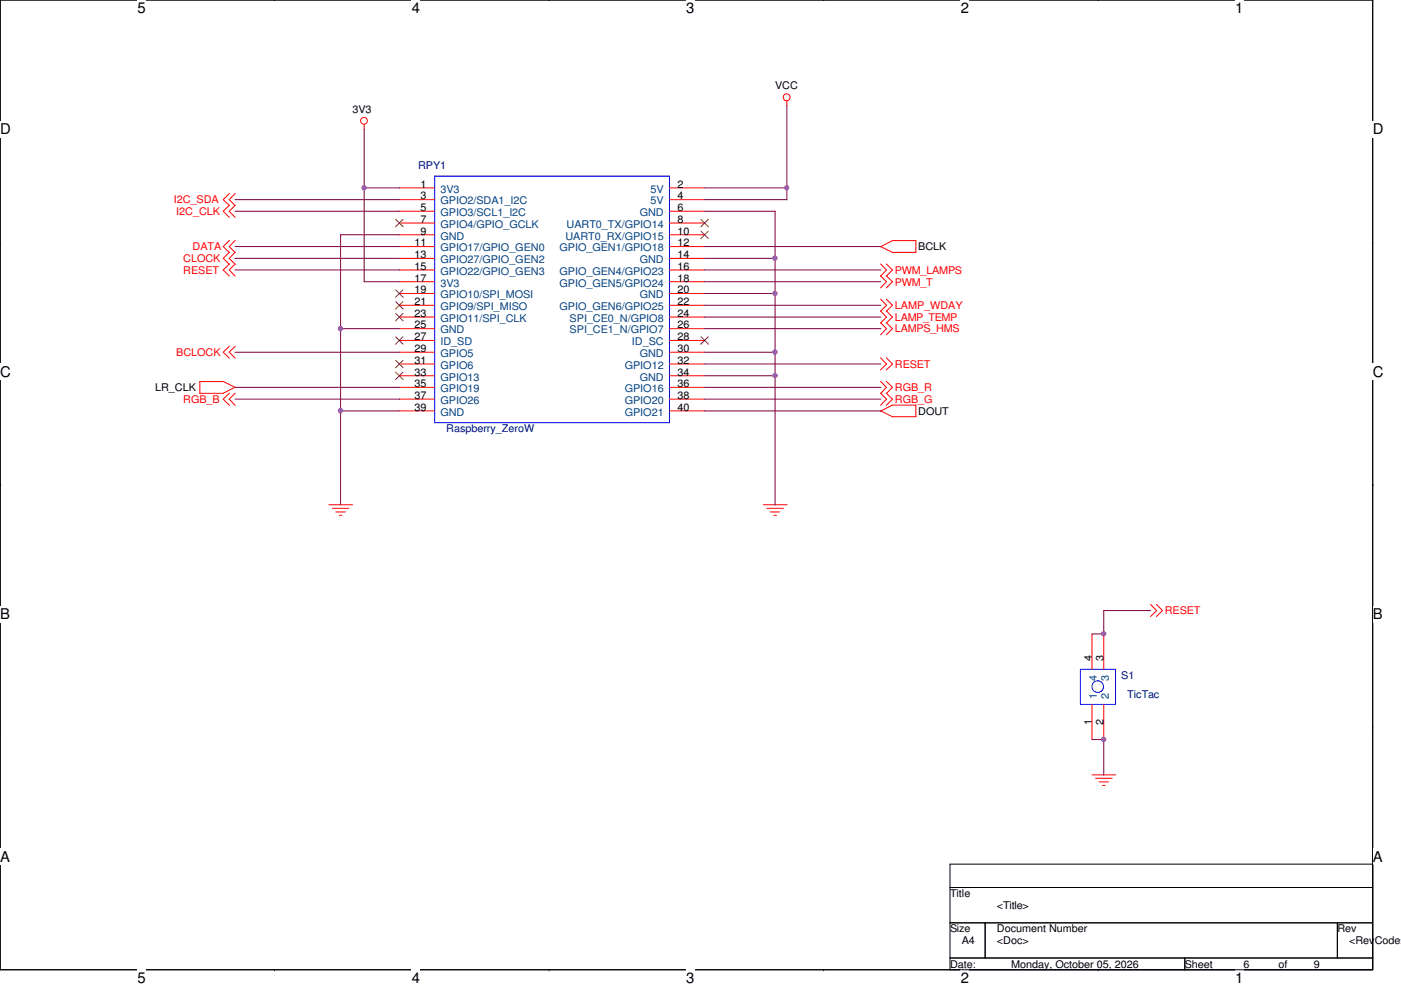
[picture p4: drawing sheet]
<svg xmlns="http://www.w3.org/2000/svg" width="297mm" height="210mm" viewBox="0 0 297 210" stroke-linecap="round" stroke-linejoin="round" font-family="sans-serif">
<path d="M0 0h291v205.6h-291z" fill="none" stroke="#000" stroke-width=".21"/>
<g fill="#fff">
<path d="M29.1 0h1.8v3.5h-1.8z"/>
<path d="M29.1 205.6h1.8v3.5h-1.8z"/>
</g>
<path d="M58.2 0h.1M58.2 205.6h.1" fill="none" stroke="#000" stroke-width=".21"/>
<g fill="#fff">
<path d="M87.3 0h1.7v3.5h-1.7z"/>
<path d="M87.3 205.6h1.7v3.5h-1.7z"/>
</g>
<path d="M116.4 0h.1M116.4 205.6h.1" fill="none" stroke="#000" stroke-width=".21"/>
<g fill="#fff">
<path d="M145.5 0h1.7v3.5h-1.7z"/>
<path d="M145.5 205.6h1.7v3.5h-1.7z"/>
</g>
<path d="M174.6 0h.1M174.6 205.6h.1" fill="none" stroke="#000" stroke-width=".21"/>
<g fill="#fff">
<path d="M203.7 0h1.7v3.5h-1.7z"/>
<path d="M203.7 205.6h1.7v3.5h-1.7z"/>
</g>
<path d="M232.8 0h.1M232.8 205.6h.1" fill="none" stroke="#000" stroke-width=".21"/>
<g fill="#fff">
<path d="M261.9 0h1.7v3.5h-1.7z"/>
<path d="M261.9 205.6h1.7v3.5h-1.7z"/>
<path d="M0 25.7h2.3v3.5h-2.3z"/>
<path d="M291 25.7h2.3v3.5h-2.3z"/>
<path d="M0 77.1h2.3v3.5h-2.3z"/>
<path d="M291 77.1h2.3v3.5h-2.3z"/>
</g>
<path d="M0 51.4h.1M291 51.4h.1" fill="none" stroke="#000" stroke-width=".21"/>
<g fill="#fff">
<path d="M0 128.5h2.1v3.5h-2.1z"/>
<path d="M291 128.5h2.1v3.5h-2.1z"/>
</g>
<path d="M0 102.8h.1M291 102.8h.1" fill="none" stroke="#000" stroke-width=".21"/>
<g fill="#fff">
<path d="M0 179.9h2.1v3.4h-2.1z"/>
<path d="M291 179.9h2.1v3.4h-2.1z"/>
</g>
<path d="M0 154.2h.1M291 154.2h.1M201.4 183.2h89.6v22.4h-89.6zM201.4 188.2h89.6M201.4 195.7h89.6M208.9 195.7v7.4M283.5 195.7v7.4M201.4 203.1h89.6M251.2 203.1v2.5" fill="none" stroke="#000" stroke-width=".21"/>
<g fill="none" stroke="#f00" stroke-width=".21">
<path d="M77.2 26.4v1M84.7 39.8h7.5M141.9 39.8h7.5M166.8 21.4v1M48.6 41l-1.3 1.3 1.3 1.3M48.6 43.5l-1.3 1.3 1.3 1.3M48.6 51l-1.3 1.3 1.3 1.3M48.6 53.5l-1.3 1.3 1.3 1.2M48.6 56l-1.3 1.2 1.3 1.3M49.9 41l-1.3 1.3 1.3 1.3M49.9 43.5l-1.3 1.3 1.3 1.3M49.9 51l-1.3 1.3 1.3 1.3"/>
<path d="M49.9 53.5l-1.3 1.3 1.3 1.2M49.9 56l-1.3 1.2 1.3 1.3M84.7 42.3h7.5M84.7 44.8h7.5M84.7 47.3h7.5M84.7 49.8h7.5M84.7 52.3h7.5M84.7 54.8h7.5M84.7 57.2h7.5M84.7 59.7h7.5M141.9 42.3h7.5M141.9 44.8h7.5"/>
<path d="M141.9 47.3h7.5M141.9 49.8h7.5M141.9 52.3h7.5M141.9 54.8h7.5M141.9 57.2h7.5M141.9 59.7h7.5M186.7 56l1.3 1.2-1.3 1.3M186.7 58.5l1.3 1.2-1.3 1.3M186.7 52.3l2.6 1.3M187.9 56l1.3 1.2-1.3 1.3M187.9 58.5l1.3 1.2-1.3 1.3M189.2 51h5v2.5"/>
<path d="M189.2 51l-2.5 1.3M189.2 53.5h5M48.6 73.4l-1.3 1.3 1.3 1.2M49.9 73.4l-1.3 1.3 1.3 1.2M84.7 62.2h7.5M84.7 64.7h7.5M84.7 67.2h7.5M84.7 69.7h7.5M84.7 72.2h7.5M84.7 74.7h7.5M84.7 77.2h7.5M84.7 79.7h7.5"/>
<path d="M141.9 62.2h7.5M141.9 64.7h7.5M141.9 67.2h7.5M141.9 69.7h7.5M141.9 72.2h7.5M141.9 74.7h7.5M141.9 77.2h7.5M141.9 79.7h7.5M186.7 75.9l1.3 1.3-1.3 1.2M186.7 68.4l1.3 1.3-1.3 1.3M186.7 65.9l1.3 1.3-1.3 1.3M186.7 63.4l1.3 1.3-1.3 1.3"/>
<path d="M187.9 75.9l1.3 1.3-1.3 1.2M187.9 68.4l1.3 1.3-1.3 1.3M187.9 65.9l1.3 1.3-1.3 1.3M187.9 63.4l1.3 1.3-1.3 1.3M42.4 83.4h5M47.3 80.9l2.5 1.2M47.3 80.9h-5l.1 2.5M48.6 83.4l-1.3 1.2 1.3 1.3M49.9 83.4l-1.3 1.2 1.3 1.3M49.9 82.1l-2.6 1.3M84.7 82.1h7.5M84.7 84.6h7.5"/>
<path d="M84.7 87.1h7.5M141.9 82.1h7.5M141.9 84.6h7.5M141.9 87.1h7.5M186.7 80.9l1.3 1.2-1.3 1.3M186.7 83.4l1.3 1.2-1.3 1.3M186.7 87.1l2.6 1.3M187.9 80.9l1.3 1.2-1.3 1.3M187.9 83.4l1.3 1.2-1.3 1.3M189.2 85.9h5M189.2 85.9l-2.5 1.3M189.2 88.3h5"/>
<path d="M194.2 85.9v2.4M69.7 107h5.1M70.5 107.8h3.5M71.2 108.5h2M72 109.3h.5M161.8 107h5.1M162.6 107.8h3.5M163.3 108.5h2M164.1 109.3h.5M231.5 134.4v7.5M234 134.4v7.5M243.9 128.1l1.3 1.4-1.3 1.2"/>
<path d="M245.2 128.1l1.3 1.4-1.3 1.2M231.5 149.4v7.4M234 149.4v7.4M231.5 164.3h5.1M232.3 165h3.5M233 165.8h2M233.8 166.5h.5"/>
<circle cx="77.2" cy="25.6" r=".72"/>
<circle cx="166.8" cy="20.6" r=".73"/>
</g>
<g fill="none" stroke="#00f" stroke-width=".21">
<path d="M92.2 37.3h49.7v52.3h-49.7zM229.1 141.9h7.4v7.5h-7.4z"/>
<circle cx="232.7" cy="145.6" r="1.23"/>
</g>
<g fill="none" stroke="#804000" stroke-width=".21">
<path d="M83.9 46.5l1.6 1.6M85.4 46.5l-1.5 1.6M148.6 46.5l1.6 1.6M148.6 49l1.6 1.6M150.2 46.5l-1.6 1.6M150.2 49l-1.6 1.6M83.9 61.5l1.6 1.5M83.9 64l1.6 1.5M83.9 66.5l1.6 1.5M83.9 71.4l1.6 1.6M83.9 76.4l1.6 1.6M83.9 78.9l1.6 1.6"/>
<path d="M85.4 61.5l-1.5 1.5M85.4 64l-1.5 1.5M85.4 66.5l-1.5 1.5M85.4 71.4l-1.5 1.6M85.4 76.4l-1.5 1.6M85.4 78.9l-1.5 1.6M148.6 71.4l1.6 1.6M150.2 71.4l-1.6 1.6"/>
</g>
<g fill="none" stroke="#800040" stroke-width=".21">
<path d="M77.2 39.8h7.5M77.2 27.4v32.3M149.4 39.8h17.5M166.8 22.4v20l-17.5-.1M49.8 54.8h34.9M49.8 42.3h34.9M49.8 44.8h34.9M49.8 52.3h34.9M49.8 57.2h34.9M72.2 49.7v57.3M72.2 49.8h12.5M77.2 59.7h7.5"/>
<path d="M149.3 59.7h37.4M149.4 54.8h15M149.4 44.8h15M149.4 52.3h37.4M149.4 57.2h37.4M164.3 44.8v62.3M49.8 74.7h34.9M72.2 69.7h12.5M149.4 69.7h37.4M149.4 79.7h15M149.4 74.7h15M149.4 62.2h15"/>
<path d="M149.4 64.7h37.4M149.4 67.2h37.4M149.4 77.2h37.4M49.8 82.1h34.9M49.8 84.6h34.9M72.2 87.1h12.5M149.4 87.1h37.4M149.4 82.1h37.4M149.4 84.6h37.4M231.5 134.4h2.6M234 129.5h10M234 129.5v5"/>
<path d="M231.5 156.8h2.6M234 156.8v7.5"/>
</g>
<circle cx="166.8" cy="39.8" r=".48" fill="#f0f"/>
<circle cx="166.8" cy="39.8" r=".48" fill="none" stroke="#f0f" stroke-width=".21"/>
<circle cx="72.2" cy="87.1" r=".49" fill="#f0f"/>
<circle cx="72.2" cy="87.1" r=".49" fill="none" stroke="#f0f" stroke-width=".21"/>
<circle cx="72.2" cy="69.7" r=".48" fill="#f0f"/>
<circle cx="72.2" cy="69.7" r=".48" fill="none" stroke="#f0f" stroke-width=".21"/>
<circle cx="164.3" cy="79.6" r=".48" fill="#f0f"/>
<circle cx="164.3" cy="79.6" r=".48" fill="none" stroke="#f0f" stroke-width=".21"/>
<circle cx="164.3" cy="74.6" r=".49" fill="#f0f"/>
<circle cx="164.3" cy="74.6" r=".49" fill="none" stroke="#f0f" stroke-width=".21"/>
<circle cx="164.3" cy="54.7" r=".48" fill="#f0f"/>
<circle cx="164.3" cy="54.7" r=".48" fill="none" stroke="#f0f" stroke-width=".21"/>
<circle cx="164.3" cy="62.2" r=".49" fill="#f0f"/>
<circle cx="164.3" cy="62.2" r=".49" fill="none" stroke="#f0f" stroke-width=".21"/>
<circle cx="77.2" cy="39.8" r=".49" fill="#f0f"/>
<circle cx="77.2" cy="39.8" r=".49" fill="none" stroke="#f0f" stroke-width=".21"/>
<circle cx="234" cy="156.8" r=".48" fill="#f0f"/>
<circle cx="234" cy="156.8" r=".48" fill="none" stroke="#f0f" stroke-width=".21"/>
<circle cx="234" cy="134.4" r=".49" fill="#f0f"/>
<circle cx="234" cy="134.4" r=".49" fill="none" stroke="#f0f" stroke-width=".21"/>
<g font-size="3.1">
<text x="29.1" y="2.8">5</text>
<text x="87.3" y="2.8">4</text>
<text x="145.5" y="2.8">3</text>
<text x="203.7" y="2.8">2</text>
<text x="261.9" y="2.8">1</text>
<text x="0" y="28.5">D</text>
<text x="291" y="28.5">D</text>
<text x="0" y="79.9">C</text>
<text x="291" y="79.9">C</text>
<text x="0" y="131.3">B</text>
<text x="291" y="131.3">B</text>
<text x="0" y="182.7">A</text>
<text x="291" y="182.7">A</text>
<text x="29.1" y="208.4">5</text>
<text x="87.3" y="208.4">4</text>
<text x="145.5" y="208.4">3</text>
<text x="203.7" y="208.4">2</text>
<text x="261.9" y="208.4">1</text>
</g>
<g font-size="2.2">
<text x="74.7" y="23.9">3V3</text>
<text x="164.3" y="19">VCC</text>
<text x="89.2" y="39.8">1</text>
<text x="143.7" y="39.8">2</text>
<text x="89.2" y="42.3">3</text>
<text x="89.2" y="44.7">5</text>
<text x="89.2" y="47.2">7</text>
<text x="143.7" y="42.3">4</text>
<text x="143.7" y="44.7">6</text>
<text x="143.7" y="47.2">8</text>
<text x="87.9" y="52.2">11</text>
<text x="89.2" y="49.7">9</text>
<text x="143.7" y="49.7">10</text>
<text x="143.7" y="52.2">12</text>
<text x="194.7" y="53">BCLK</text>
<text x="87.9" y="54.7">13</text>
<text x="87.9" y="57.2">15</text>
<text x="87.9" y="59.7">17</text>
<text x="143.7" y="54.7">14</text>
<text x="143.7" y="57.2">16</text>
<text x="143.7" y="59.7">18</text>
<text x="87.9" y="62.2">19</text>
<text x="87.9" y="64.7">21</text>
<text x="143.7" y="62.2">20</text>
<text x="143.7" y="64.7">22</text>
<text x="87.9" y="67.2">23</text>
<text x="87.9" y="69.6">25</text>
<text x="143.7" y="67.2">24</text>
<text x="143.7" y="69.6">26</text>
<text x="87.9" y="72.1">27</text>
<text x="87.9" y="74.6">29</text>
<text x="87.9" y="77.1">31</text>
<text x="143.7" y="72.1">28</text>
<text x="143.7" y="74.6">30</text>
<text x="143.7" y="77.1">32</text>
<text x="32.9" y="82.9">LR_CLK</text>
<text x="87.9" y="79.6">33</text>
<text x="87.9" y="82.1">35</text>
<text x="143.7" y="79.6">34</text>
<text x="143.7" y="82.1">36</text>
<text x="87.9" y="84.6">37</text>
<text x="87.9" y="87.1">39</text>
<text x="143.7" y="84.6">38</text>
<text x="143.7" y="87.1">40</text>
<text x="194.7" y="87.9">DOUT</text>
<text x="231.5" y="140.2" transform="rotate(-90 231.5 140.2)">4</text>
<text x="234" y="140.2" transform="rotate(-90 234 140.2)">3</text>
<text x="231.5" y="153.7" transform="rotate(-90 231.5 153.7)">1</text>
<text x="234" y="153.7" transform="rotate(-90 234 153.7)">2</text>
<text x="201.4" y="190.2">Title</text>
<text x="201.4" y="197.7">Size</text>
<text x="211.4" y="197.7">Document Number</text>
<text x="211.4" y="192.7">&lt;Title&gt;</text>
<text x="283.5" y="197.7">Rev</text>
<text x="203.9" y="200.2">A4</text>
<text x="211.4" y="200.2">&lt;Doc&gt;</text>
<text x="286" y="200.2">&lt;RevCode&gt;</text>
<text x="201.4" y="205.1">Date:</text>
<text x="214.4" y="205.1">Monday, October 05, 2026</text>
<text x="251.2" y="205.1">Sheet</text>
<text x="263.6" y="205.1">6</text>
<text x="271.1" y="205.1">of</text>
<text x="278.6" y="205.1">9</text>
</g>
<g font-size="2.2" fill="#000080">
<text x="88.6" y="35.9">RPY1</text>
<text x="94.6" y="91.7">Raspberry_ZeroW</text>
<text x="237.7" y="143.9">S1</text>
<text x="239" y="147.9">TicTac</text>
</g>
<g font-size="2.2" fill="#004080">
<text x="93.4" y="40.9">3V3</text>
<text x="137.9" y="40.9">5V</text>
<text x="93.4" y="43.3">GPIO2/SDA1_I2C</text>
<text x="93.4" y="45.8">GPIO3/SCL1_I2C</text>
<text x="135.6" y="45.8">GND</text>
<text x="137.9" y="43.3">5V</text>
<text x="93.4" y="48.3">GPIO4/GPIO_GCLK</text>
<text x="93.4" y="50.8">GND</text>
<text x="93.4" y="53.3">GPIO17/GPIO_GEN0</text>
<text x="118.6" y="53.3">GPIO_GEN1/GPIO18</text>
<text x="119.9" y="50.8">UART0_RX/GPIO15</text>
<text x="120.1" y="48.3">UART0_TX/GPIO14</text>
<text x="93.4" y="55.8">GPIO27/GPIO_GEN2</text>
<text x="93.4" y="58.3">GPIO22/GPIO_GEN3</text>
<text x="118.6" y="58.3">GPIO_GEN4/GPIO23</text>
<text x="135.6" y="55.8">GND</text>
<text x="93.4" y="60.7">3V3</text>
<text x="93.4" y="63.2">GPIO10/SPI_MOSI</text>
<text x="93.4" y="65.7">GPIO9/SPI_MISO</text>
<text x="118.6" y="60.7">GPIO_GEN5/GPIO24</text>
<text x="118.6" y="65.7">GPIO_GEN6/GPIO25</text>
<text x="135.6" y="63.2">GND</text>
<text x="93.4" y="68.2">GPIO11/SPI_CLK</text>
<text x="93.4" y="70.7">GND</text>
<text x="120.8" y="68.2">SPI_CE0_N/GPIO8</text>
<text x="120.8" y="70.7">SPI_CE1_N/GPIO7</text>
<text x="93.4" y="73.2">ID_SD</text>
<text x="93.4" y="75.7">GPIO5</text>
<text x="134" y="73.2">ID_SC</text>
<text x="135.6" y="75.7">GND</text>
<text x="93.4" y="78.2">GPIO6</text>
<text x="93.4" y="80.7">GPIO13</text>
<text x="93.4" y="83.1">GPIO19</text>
<text x="132.5" y="78.2">GPIO12</text>
<text x="132.5" y="83.1">GPIO16</text>
<text x="135.6" y="80.7">GND</text>
<text x="93.4" y="85.6">GPIO26</text>
<text x="93.4" y="88.1">GND</text>
<text x="132.5" y="88.1">GPIO21</text>
<text x="132.5" y="85.6">GPIO20</text>
<text x="232.6" y="148.1" transform="rotate(-90 232.6 148.1)">1</text>
<text x="232.6" y="144.4" transform="rotate(-90 232.6 144.4)">4</text>
<text x="235.1" y="148.1" transform="rotate(-90 235.1 148.1)">2</text>
<text x="235.1" y="144.4" transform="rotate(-90 235.1 144.4)">3</text>
</g>
<g font-size="2.2" fill="#f00">
<text x="36.9" y="43.1">I2C_SDA</text>
<text x="37.4" y="45.6">I2C_CLK</text>
<text x="40.8" y="53">DATA</text>
<text x="38.9" y="55.5">CLOCK</text>
<text x="38.9" y="58">RESET</text>
<text x="189.7" y="58">PWM_LAMPS</text>
<text x="189.7" y="65.5">LAMP_WDAY</text>
<text x="189.7" y="60.5">PWM_T</text>
<text x="189.7" y="70.5">LAMPS_HMS</text>
<text x="189.7" y="68">LAMP_TEMP</text>
<text x="37.4" y="75.5">BCLOCK</text>
<text x="189.7" y="77.9">RESET</text>
<text x="189.7" y="82.9">RGB_R</text>
<text x="38.9" y="85.4">RGB_B</text>
<text x="189.7" y="85.4">RGB_G</text>
<text x="247" y="130.2">RESET</text>
</g>
</svg>
